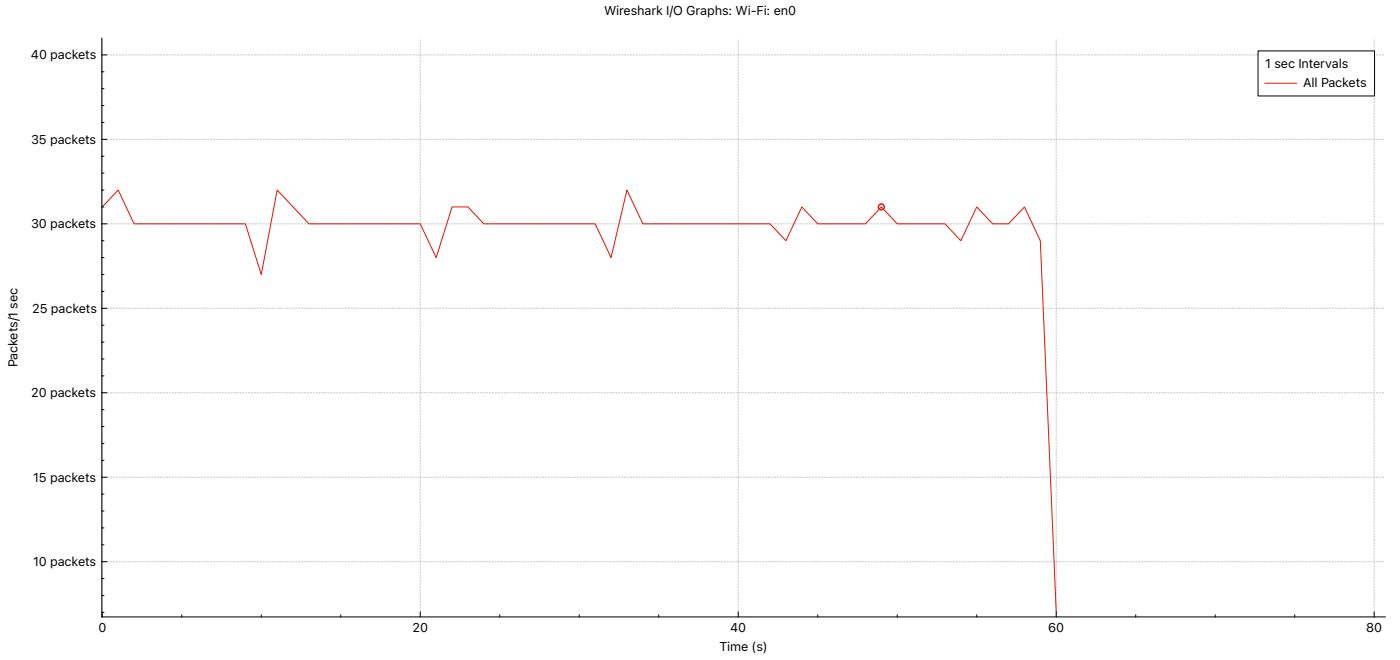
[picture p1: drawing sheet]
<svg xmlns="http://www.w3.org/2000/svg" width="504mm" height="238mm" viewBox="0 0 504 238" stroke-linecap="round" stroke-linejoin="round" font-family="sans-serif">
<path d="M36.9 14.1v208.1" fill="none" stroke="#c8c8c8" stroke-width=".36"/>
<path d="M36.7 19.8h462.1M36.7 50.2h462.1M36.7 80.6h462.1M36.7 111.1h462.1M36.7 141.5h462.1M36.7 171.9h462.1M36.7 202.4h462.1M151.4 222.2v-208.1M266 222.2v-208.1M380.6 222.2v-208.1M495.2 222.2v-208.1" fill="none" stroke="#c8c8c8" stroke-width=".36" stroke-dasharray=".4 .7"/>
<circle cx="317.6" cy="74.6" r="1.06" fill="none" stroke="#e91100" stroke-width=".53"/>
<path d="M36.9 74.6l5.7-6.1 5.7 12.1h40.1l5.7 18.3 5.8-30.4 11.4 12.1h40.1l5.8 12.2 5.7-18.2h5.7l5.8 6h40.1l5.7 12.2 5.7-24.3 5.7 12.1h45.9l5.7 6.1 5.7-12.1 5.8 6h17.1l5.8-6 5.7 6h17.2l5.7 6.1 5.8-12.1 5.7 6h5.7l5.7-6 5.8 12.1 5.7 133.9" fill="none" stroke="#e91100" stroke-width=".36"/>
<g fill="none" stroke="#000" stroke-width=".36">
<path d="M36.7 13.8v208.4h462.5M36.7 19.8h1.8M36.7 38h.7M36.7 31.9h.7M36.7 25.9h.7M36.7 50.2h1.8M36.7 56.3h.7M36.7 44.1h.7M36.7 74.6h.7M36.7 68.5h.7M36.7 62.4h.7M36.7 80.6h1.8"/>
<path d="M36.7 98.9h.7M36.7 92.8h.7M36.7 86.7h.7M36.7 111.1h1.8M36.7 117.2h.7M36.7 105h.7M36.7 135.4h.7M36.7 129.3h.7M36.7 123.2h.7M36.7 141.5h1.8M36.7 159.8h.7M36.7 153.7h.7"/>
<path d="M36.7 147.6h.7M36.7 171.9h1.8M36.7 178h.7M36.7 165.8h.7M36.7 196.3h.7M36.7 190.2h.7M36.7 184.1h.7M36.7 202.4h1.8M36.7 214.5h.7M36.7 208.5h.7M36.7 220.6h.7M36.9 220.5v1.7"/>
<path d="M65.5 221.5v.7M94.1 221.5v.7M122.8 221.5v.7M151.4 220.5v1.7M180.1 221.5v.7M208.7 221.5v.7M237.4 221.5v.7M266 220.5v1.7M294.7 221.5v.7M323.3 221.5v.7M352 221.5v.7M380.6 220.5v1.7"/>
<path d="M409.2 221.5v.7M437.9 221.5v.7M466.5 221.5v.7M495.2 220.5v1.7"/>
</g>
<path d="M453.3 18.3h42v16.3h-42z" fill="#fff" stroke="#000" stroke-width=".36"/>
<path d="M455.8 30h11.3" fill="none" stroke="#e91100" stroke-width=".36"/>
<g font-size="4.6">
<text x="217.7" y="5.3">Wireshark I/O Graphs: Wi-Fi: en0</text>
<text x="11.2" y="21.4">40 packets</text>
<text x="455.9" y="24.5">1 sec Intervals</text>
<text x="469.5" y="31.2">All Packets</text>
<text x="11.2" y="51.8">35 packets</text>
<text x="11.2" y="82.2">30 packets</text>
<text x="11.6" y="112.7">25 packets</text>
<text x="6.3" y="132.3" transform="rotate(-90 6.3 132.3)">Packets/1 sec</text>
<text x="11.3" y="143.1">20 packets</text>
<text x="12" y="173.5">15 packets</text>
<text x="11.9" y="204">10 packets</text>
<text x="35.4" y="227.7">0</text>
<text x="148.7" y="227.7">20</text>
<text x="263.2" y="227.7">40</text>
<text x="377.7" y="227.7">60</text>
<text x="492.3" y="227.7">80</text>
<text x="259.3" y="234.6">Time (s)</text>
</g>
</svg>
